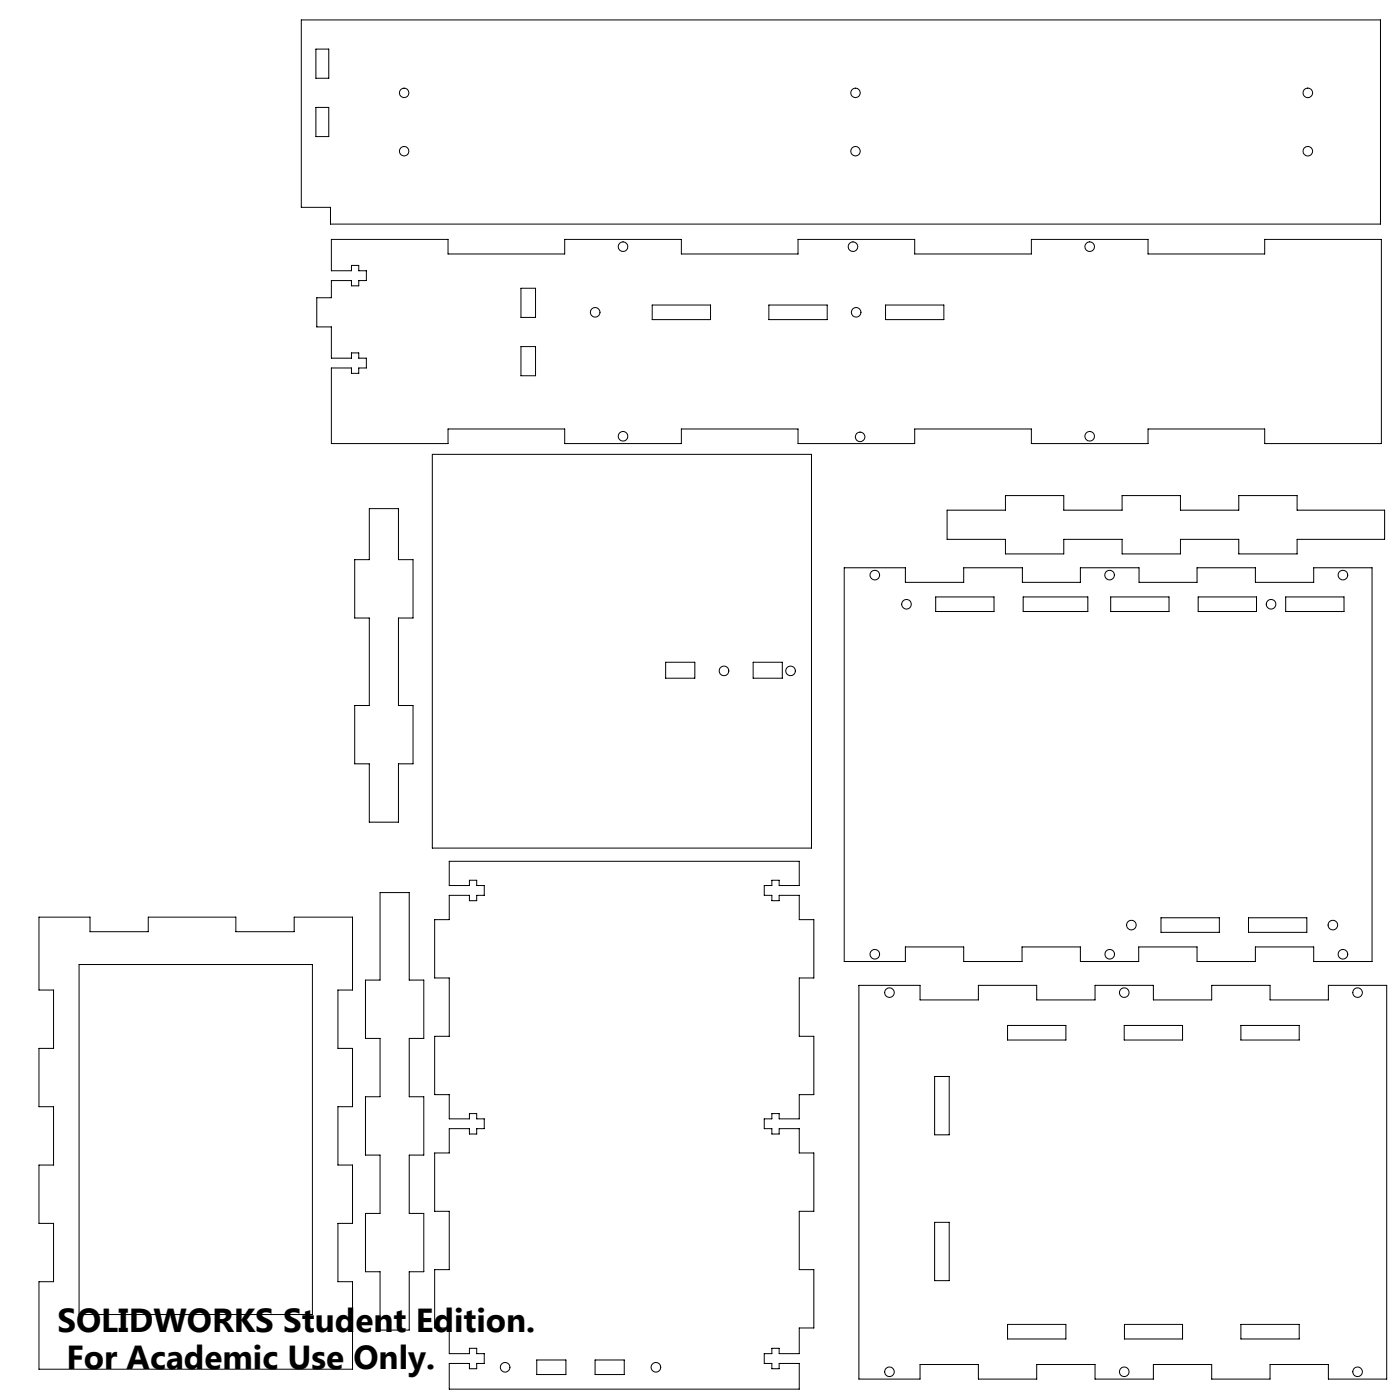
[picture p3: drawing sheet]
<svg xmlns="http://www.w3.org/2000/svg" width="610mm" height="610mm" viewBox="0 0 610 610" stroke-linecap="round" stroke-linejoin="round" font-family="sans-serif">
<g fill="none" stroke="#000" stroke-width=".44">
<path d="M131.2 8.7h469.9v88.9h-457.2v-7.3h-12.7zM137.5 21.4h5.7v12.7h-5.7zM137.5 46.8h5.7v12.7h-5.7zM144.3 104.2h50.8v6.4h50.8v-6.4h50.8v6.4h50.8v-6.4h50.8v6.4h50.8v-6.4h50.8v6.4h50.8v-6.4h50.8v88.9h-50.8v-6.3h-50.8v6.3h-50.8v-6.3h-50.8v6.3h-50.8v-6.3h-50.8v6.3h-50.8v-6.3h-50.8v6.3h-50.8v-32.9h8.7v2.4h3.2v-2.4h3.3v-4.2h-3.3v-2.3h-3.2v2.3h-8.7v-13.7h-6.4v-12.7h6.4v-7.4h8.7v2.3h3.2v-2.3h3.3v-4.3h-3.3v-2.3h-3.2v2.3h-8.7zM226.8 125.5h6.4v12.7h-6.4zM284 132.8h25.4v6.4h-25.4zM334.8 132.8h25.4v6.4h-25.4zM385.6 132.8h25.4v6.4h-25.4zM226.8 150.9h6.4v12.7h-6.4zM188.2 197.8h165.1v171.5h-165.1zM160.8 221.5h12.7v22.2h6.3v25.4h-6.3v38.1h6.3v25.4h-6.3v25.4h-12.7v-25.4h-6.4v-25.4h6.4v-38.1h-6.4v-25.4h6.4zM412.4 222.1h25.4v-6.3h25.4v6.3h25.4v-6.3h25.4v6.3h25.4v-6.3h25.4v6.3h38.1v12.7h-38.1v6.4h-25.4v-6.4h-25.4v6.4h-25.4v-6.4h-25.4v6.4h-25.4v-6.4h-25.4z"/>
<path d="M367.6 247.2h26.6v6.4h25.4v-6.4h25.6v6.4h25.2v-6.4h25.6v6.4h25.2v-6.4h25.4v6.4h25.4v-6.4h25.4v171.5h-25.4v-6.4h-25.4v6.4h-25.4v-6.4h-25.4v6.4h-25.4v-6.4h-25.4v6.4h-25.4v-6.4h-25.4v6.4h-26.6zM407.4 259.9h25.4v6.4h-25.4zM445.5 259.9h28.2v6.4h-28.2zM483.6 259.9h25.4v6.4h-25.4zM521.7 259.9h25.4v6.4h-25.4zM559.8 259.9h25.4v6.4h-25.4zM289.8 288.4h12.7v6.9h-12.7zM327.9 288.4h12.7v6.9h-12.7zM195.6 375h152.4v10.6h-8.7v-2.3h-3.2v2.3h-3.3v4.3h3.3v2.3h3.2v-2.3h8.7v10.5h6.4v25.4h-6.4v25.4h6.4v25.4h-6.4v10.6h-8.7v-2.3h-3.2v2.3h-3.3v4.3h3.3v2.3h3.2v-2.3h8.7v10.5h6.4v25.4h-6.4v25.4h6.4v25.4h-6.4v11.2h-8.7v-2.3h-3.2v2.3h-3.3v4.3h3.3v2.3h3.2v-2.3h8.7v11.2h-152.4v-11.2h8.8v2.3h3.2v-2.3h3.3v-4.3h-3.3v-2.3h-3.2v2.3h-8.8v-11.2h-6.3v-25.4h6.3v-25.4h-6.3v-25.4h6.3v-10.5h8.8v2.3h3.2v-2.3h3.3v-4.3h-3.3v-2.3h-3.2v2.3h-8.8v-10.6h-6.3v-25.4h6.3v-25.4h-6.3v-25.4h6.3v-10.5h8.8v2.3h3.2v-2.3h3.3v-4.3h-3.3v-2.3h-3.2v2.3h-8.8zM17 399.3h22.2v6.4h25.4v-6.4h38.1v6.4h25.4v-6.4h25.4v31.8h-6.4v25.4h6.4v25.4h-6.4v25.4h6.4v25.4h-6.4v25.4h6.4v38.1h-136.5v-38.1h6.3v-25.4h-6.3v-25.4h6.3v-25.4h-6.3v-25.4h6.3v-25.4h-6.3zM165.5 388.7h12.7v38.1h6.3v25.4h-6.3v25.4h6.3v25.4h-6.3v25.4h6.3v25.4h-6.3v25.4h-12.7v-25.4h-6.4v-25.4h6.4v-25.4h-6.4v-25.4h6.4v-25.4h-6.4v-25.4h6.4zM505.5 399.6h25.4v6.4h-25.4z"/>
<path d="M543.6 399.6h25.4v6.4h-25.4zM34.4 420h101.6v152.4h-101.6zM374 429h26.6v6.4h25.4v-6.4h25.4v6.4h25.4v-6.4h25.4v6.4h25.4v-6.4h25.4v6.4h25.4v-6.4h25.4v171.5h-25.4v-6.4h-25.4v6.4h-25.4v-6.4h-25.4v6.4h-25.4v-6.4h-25.4v6.4h-25.4v-6.4h-25.4v6.4h-26.6zM438.7 446.5h25.4v6.4h-25.4zM489.5 446.5h25.4v6.4h-25.4zM540.3 446.5h25.4v6.4h-25.4zM407 468.7h6.3v25.4h-6.3zM407 532.2h6.3v25.4h-6.3zM438.7 576.7h25.4v6.3h-25.4zM489.6 576.7h25.3v6.3h-25.3zM540.3 576.7h25.4v6.3h-25.4zM233.7 592.2h12.7v6.3h-12.7z"/>
<path d="M259.1 592.2h12.7v6.3h-12.7z"/>
<circle cx="176" cy="40.5" r="2.07"/>
<circle cx="372.5" cy="40.5" r="2.07"/>
<circle cx="569.4" cy="40.4" r="2.09"/>
<circle cx="176" cy="65.9" r="2.07"/>
<circle cx="372.5" cy="65.9" r="2.07"/>
<circle cx="569.4" cy="65.8" r="2.09"/>
<circle cx="271.3" cy="107.4" r="2.11"/>
<circle cx="371.4" cy="107.4" r="2.11"/>
<circle cx="474.5" cy="107.4" r="2.11"/>
<circle cx="259.2" cy="136" r="2.11"/>
<circle cx="372.8" cy="136" r="2.1"/>
<circle cx="271.3" cy="190" r="2.11"/>
<circle cx="374.5" cy="190.2" r="2.09"/>
<circle cx="474.5" cy="190" r="2.11"/>
<circle cx="380.9" cy="250.4" r="2.09"/>
<circle cx="483.2" cy="250.4" r="2.09"/>
<circle cx="584.8" cy="250.4" r="2.09"/>
<circle cx="394.7" cy="263.1" r="2.1"/>
<circle cx="553.5" cy="263.1" r="2.1"/>
<circle cx="315.3" cy="292.1" r="2.1"/>
<circle cx="344.2" cy="292.1" r="2.08"/>
<circle cx="380.9" cy="415.5" r="2.09"/>
<circle cx="483.2" cy="415.5" r="2.08"/>
<circle cx="492.6" cy="402.8" r="2.09"/>
<circle cx="580.4" cy="402.8" r="2.09"/>
<circle cx="584.8" cy="415.5" r="2.09"/>
<circle cx="387.3" cy="432.2" r="2.1"/>
<circle cx="489.5" cy="432.2" r="2.1"/>
<circle cx="591.1" cy="432.2" r="2.1"/>
<circle cx="220" cy="595.4" r="2.09"/>
<circle cx="285.6" cy="595.4" r="2.09"/>
<circle cx="387.3" cy="597.3" r="2.1"/>
<circle cx="489.5" cy="597.3" r="2.1"/>
<circle cx="591.1" cy="597.3" r="2.1"/>
</g>
<g font-size="14.5">
<text x="25" y="580.1">SOLIDWORKS Student Edition.</text>
<text x="29" y="595.9">For Academic Use Only.</text>
</g>
</svg>
